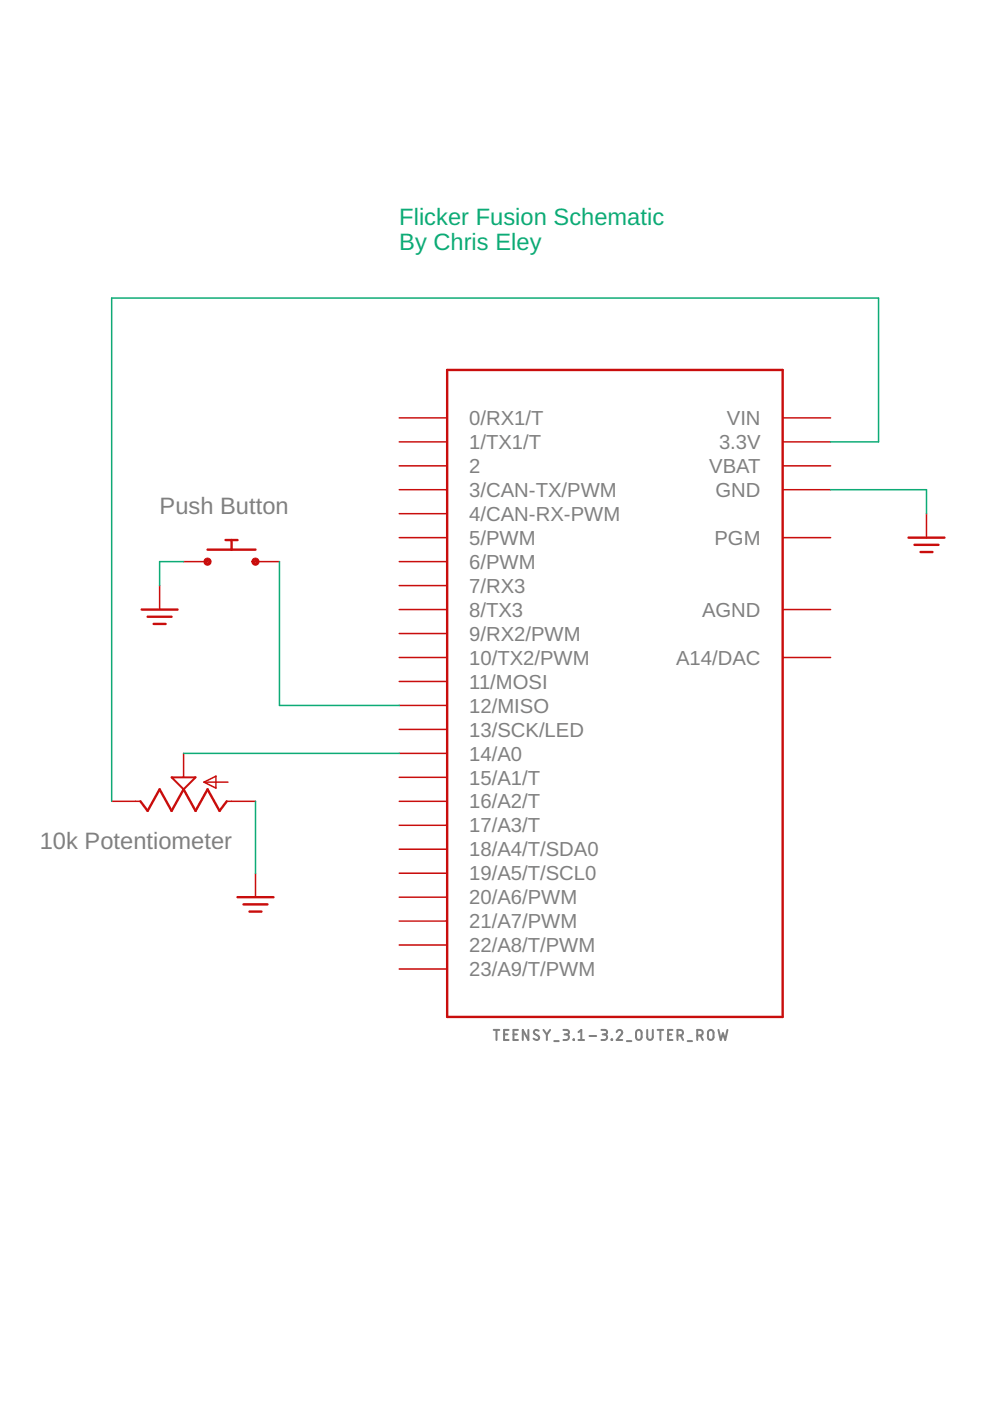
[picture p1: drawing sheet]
<svg xmlns="http://www.w3.org/2000/svg" width="210mm" height="297mm" viewBox="0 0 210 297" stroke-linecap="round" stroke-linejoin="round" font-family="sans-serif">
<g fill="none" stroke="#808080" stroke-width=".42">
<path d="M104.6 218.3h1.2M105.2 218.3v2.1M106.8 219.2h.7M107.8 218.3h-1v2.1h1M108.8 219.2h.7M109.8 218.3h-1v2.1h1M112 218.3v2.1l-1.2-2.1v2.1M114.2 218.4a.54 .54 0 0 0-.9-.1 .54 .54 0 0 0 .1 .9l.6 .3a.49 .49 0 0 1 .2 .7 .49 .49 0 0 1-.7 .2l-.4-.3M115.2 218.3l.7 1M115.9 219.3v1.1M116.6 218.3l-.7 1M119.4 218.3h.7a.48 .48 0 0 1 .5 .5 .48 .48 0 0 1-.5 .4h-.5"/>
<path d="M120 219.2a.59 .59 0 0 1 .6 .6 .59 .59 0 0 1-.6 .6h-.6M122.6 218.7l.6-.4v2.1M124.9 219.6h1.4M127.5 218.3h.7a.48 .48 0 0 1 .5 .5 .48 .48 0 0 1-.5 .4h-.5M128.1 219.2a.59 .59 0 0 1 .6 .6 .59 .59 0 0 1-.6 .6h-.6M130.7 218.7a.58 .58 0 0 1 .8-.4 .58 .58 0 0 1 .2 .9l-1 1.2h1.2M134.9 218.5l.6-.2 .4 .4a1.96 1.96 0 0 1-.1 1.5l-.3 .2-.6-.2-.1-.4zM137.2 218.3v1.5a.59 .59 0 0 0 .6 .6 .59 .59 0 0 0 .5-.6v-1.5M139.4 218.3h1.1M140 218.3v2.1M141.6 219.2h.7M142.5 218.3h-.9v2.1h.9"/>
<path d="M143.6 219.5h.6a.59 .59 0 0 0 .5-.6 .59 .59 0 0 0-.5-.6h-.6v2.1M144.3 219.5l.5 .9M147.8 219.5h.6a.59 .59 0 0 0 .5-.6 .59 .59 0 0 0-.5-.6h-.6v2.1M148.5 219.5l.5 .9M150.2 218.5l.5-.2 .5 .4a1.96 1.96 0 0 1-.1 1.5l-.6 .2-.4-.4zM152.3 218.3l.4 2.1 .5-1.4 .5 1.4 .5-2.1M117.5 220.7h.9M121.5 220.3l.1 .1zM122.6 220.4h1.2M129.6 220.3l.1 .1zM132.8 220.7h1M145.7 220.7h1"/>
</g>
<g fill="none" stroke="#c90d0c" stroke-width=".51">
<path d="M94.8 78.4h71.1v137.1h-71.1zM44 116.5h10.1M47.8 114.5h2.5M49.1 114.5v2M192.5 113.9h7.7M193.8 115.5h5.1M195.1 117h2.5M30 129.2h7.6M31.3 130.7h5.1M32.6 132.2h2.5M29.8 169.8l1.5 2.1 2.5-4.6 2.6 4.6 2.5-4.6 2.5 4.6 2.6-4.6 2.5 4.6 1.5-2.1M50.3 190.1h7.7"/>
<path d="M51.6 191.7h5.1M52.9 193.2h2.5"/>
</g>
<g fill="none" stroke="#c90d0c" stroke-width=".32">
<path d="M84.6 98.7h10.2M84.6 93.7h10.2M84.6 88.6h10.2M165.9 98.7h10.1M165.9 93.7h10.1M165.9 88.6h10.1M38.9 119h5.1M54.1 119h5.1M84.6 119h10.2M84.6 113.9h10.2M84.6 108.9h10.2M84.6 103.8h10.2"/>
<path d="M165.9 113.9h10.1M165.9 103.8h10.1M196.3 108.9v5M33.8 124.1v5.1M84.6 139.3h10.2M84.6 134.3h10.2M84.6 129.2h10.2M84.6 124.1h10.2M165.9 139.3h10.1M165.9 129.2h10.1M38.9 159.7v5M84.6 149.5h10.2"/>
<path d="M84.6 144.4h10.2M84.6 159.7h10.2M84.6 154.6h10.2M23.7 169.8h6.1M43.2 165.8h5.1M43.2 165.8l2.6-1.3v2.5zM48 169.8h6.1M84.6 180h10.2M84.6 174.9h10.2M84.6 169.8h10.2M84.6 164.7h10.2M54.1 185.1v5"/>
<path d="M84.6 195.2h10.2M84.6 190.1h10.2M84.6 185.1h10.2M84.6 205.4h10.2M84.6 200.3h10.2"/>
</g>
<path d="M36.4 164.7h5l-2.5 2.6z" fill="none" stroke="#c90d0c" stroke-width=".42"/>
<g fill="#c90d0c" stroke="#c90d0c" stroke-width=".21">
<path d="M43.4 118.5a.76 .76 0 0 1 1.2 .1 .76 .76 0 0 1-.4 1.2 .76 .76 0 0 1-1-.8h.5a.25 .25 0 0 1 .4-.2 .25 .25 0 0 1 .1 .4 .25 .25 0 0 1-.4-.1l-.6-.1z" fill-rule="evenodd"/>
<path d="M53.6 118.5a.76 .76 0 0 1 1.2 .1 .76 .76 0 0 1-.5 1.2 .76 .76 0 0 1-.9-.8h.5a.27 .27 0 0 1 .4-.1 .27 .27 0 0 1 0 .4 .27 .27 0 0 1-.4-.2l-.5-.1z" fill-rule="evenodd"/>
</g>
<path d="M176 93.7h10.2v-30.5h-162.5v106.6M38.9 119h-5.1v5.1M59.2 119v30.5h25.4M176 103.8h20.3v5.1M38.9 159.7h45.7M54.1 169.8v15.3" fill="none" stroke="#0dab76" stroke-width=".32"/>
<g font-size="5" fill="#0dab76">
<text x="84.6" y="47.7">Flicker Fusion Schematic</text>
<text x="84.6" y="53">By Chris Eley</text>
</g>
<g font-size="5" fill="#808080">
<text x="33.8" y="108.9">Push Button</text>
<text x="8.4" y="180">10k Potentiometer</text>
</g>
<g font-size="4.3" fill="#808080">
<text x="99.4" y="95.2">1/TX1/T</text>
<text x="99.4" y="90.1">0/RX1/T</text>
<text x="152.4" y="95.2">3.3V</text>
<text x="154" y="90.1">VIN</text>
<text x="99.4" y="100.2">2</text>
<text x="150.3" y="100.2">VBAT</text>
<text x="99.4" y="105.3">3/CAN-TX/PWM</text>
<text x="151.6" y="105.3">GND</text>
<text x="99.4" y="110.4">4/CAN-RX-PWM</text>
<text x="99.4" y="115.5">5/PWM</text>
<text x="151.4" y="115.5">PGM</text>
<text x="99.4" y="125.6">7/RX3</text>
<text x="99.4" y="120.6">6/PWM</text>
<text x="99.4" y="130.7">8/TX3</text>
<text x="148.8" y="130.7">AGND</text>
<text x="99.4" y="135.8">9/RX2/PWM</text>
<text x="99.4" y="140.9">10/TX2/PWM</text>
<text x="143.3" y="140.9">A14/DAC</text>
<text x="99.4" y="146">11/MOSI</text>
<text x="99.4" y="151">12/MISO</text>
<text x="99.4" y="161.2">14/A0</text>
<text x="99.4" y="156.1">13/SCK/LED</text>
<text x="99.4" y="166.3">15/A1/T</text>
<text x="99.4" y="171.3">16/A2/T</text>
<text x="99.4" y="176.4">17/A3/T</text>
<text x="99.4" y="181.5">18/A4/T/SDA0</text>
<text x="99.4" y="191.7">20/A6/PWM</text>
<text x="99.4" y="186.6">19/A5/T/SCL0</text>
<text x="99.4" y="196.7">21/A7/PWM</text>
<text x="99.4" y="201.8">22/A8/T/PWM</text>
<text x="99.4" y="206.9">23/A9/T/PWM</text>
</g>
</svg>
